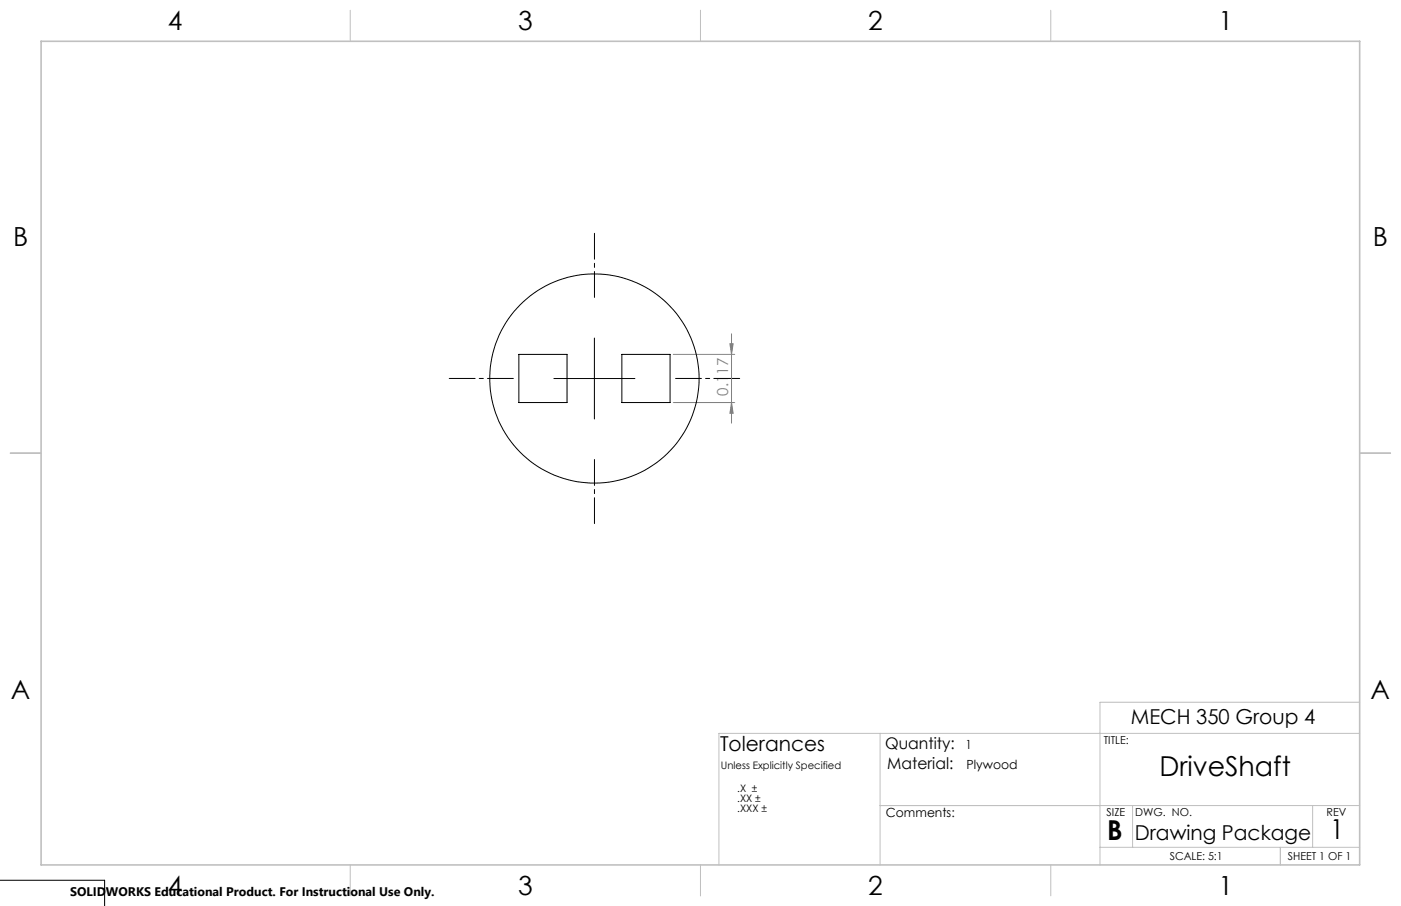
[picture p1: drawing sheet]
<svg xmlns="http://www.w3.org/2000/svg" width="432mm" height="279mm" viewBox="0 0 432 279" stroke-linecap="round" stroke-linejoin="round" font-family="sans-serif">
<path d="M207.5 109.3h18.9M225 106h1l-.5 3.3zM225.5 102.9v27.6M207.5 124.1h18.9M225.5 124.1l.5 3.4h-1z" fill="none" stroke="#808080" stroke-width=".31"/>
<path d="M183.2 91.7v-19.7M158.2 116.7h-19.7M208.2 116.7h19.8M183.2 141.7v19.8" fill="none" stroke="#000" stroke-width=".31" stroke-dasharray="15.2 1.3 1.3 1.3" stroke-dashoffset="7.3"/>
<path d="M170.7 116.7h25M183.2 104.2v25" fill="none" stroke="#000" stroke-width=".31"/>
<g fill="none" stroke="#c0c0c0" stroke-width=".31">
<path d="M108 3.2v9.5M215.9 3.2v9.5M323.8 3.2v9.5M3.1 139.7h9.6M419.1 139.7h9.5M419.1 216.6h-80.1v50.1M271.3 226.2v40.5M419.1 226.2h-197.5v40.5M271.3 248.4h147.8M349.1 248.4v12.9M404.6 248.4v12.9M108 266.7v9.6"/>
<path d="M215.9 266.7v9.6M323.8 266.7v9.6M339 261.3h80.1M394.6 261.3v5.4"/>
</g>
<path d="M12.7 12.7h406.4v254h-406.4z" fill="none" stroke="#c0c0c0" stroke-width=".5"/>
<path d="M225 106h1l-.5 3.3zM225.5 124.1l.5 3.4h-1z" fill="#808080"/>
<g fill="none" stroke="#000" stroke-width=".31">
<path d="M159.9 109.3h14.9v14.8h-14.9zM191.7 109.3h14.8v14.8h-14.8zM0 271.5h32.2v7.9"/>
<circle cx="183.2" cy="116.7" r="32.3"/>
</g>
<g font-size="8.5">
<text x="357.4" y="239.3">DriveShaft</text>
<text x="341.3" y="259">B</text>
<text x="410" y="258.9">1</text>
</g>
<g font-size="8.1">
<text x="51.7" y="9.3">4</text>
<text x="159.7" y="9.3">3</text>
<text x="267.6" y="9.3">2</text>
<text x="375.6" y="9.3">1</text>
<text x="4" y="76">B</text>
<text x="423.1" y="76">B</text>
<text x="3.3" y="215.7">A</text>
<text x="422.4" y="215.7">A</text>
<text x="51.7" y="276">4</text>
<text x="159.7" y="276">3</text>
<text x="267.6" y="276">2</text>
<text x="375.6" y="276">1</text>
</g>
<g font-size="6.3">
<text x="348.5" y="223.4">MECH 350 Group 4</text>
<text x="221.9" y="231.8">Tolerances</text>
<text x="349.8" y="259">Drawing Package</text>
</g>
<g font-size="4.9">
<text x="272.8" y="230.9">Quantity:</text>
<text x="273.5" y="237">Material:</text>
</g>
<text font-size="4.7" fill="#808080" x="224.5" y="122.1" transform="rotate(-90 224.5 122.1)">0.117</text>
<g font-size="3.9">
<text x="297.5" y="230.9">1</text>
<text x="297.9" y="237">Plywood</text>
<text x="273" y="251.9">Comments:</text>
</g>
<text font-size="3.8" x="21.6" y="276.3">SOLIDWORKS Educational Product. For Instructional Use Only.</text>
<g font-size="3.4">
<text x="340.2" y="229.5">TITLE:</text>
<text x="341.1" y="251.6">SIZE</text>
<text x="349.9" y="251.6">DWG. NO.</text>
<text x="408.9" y="251.7">REV</text>
<text x="360.5" y="265.2">SCALE: 5:1</text>
<text x="396.9" y="265.2">SHEET 1 OF 1</text>
</g>
<g font-size="3.2">
<text x="222.2" y="237">Unless Explicitly Specified</text>
<text x="227.2" y="244.1">.X ±</text>
<text x="227.2" y="247.3">.XX ±</text>
<text x="227.2" y="250.4">.XXX ±</text>
</g>
</svg>
